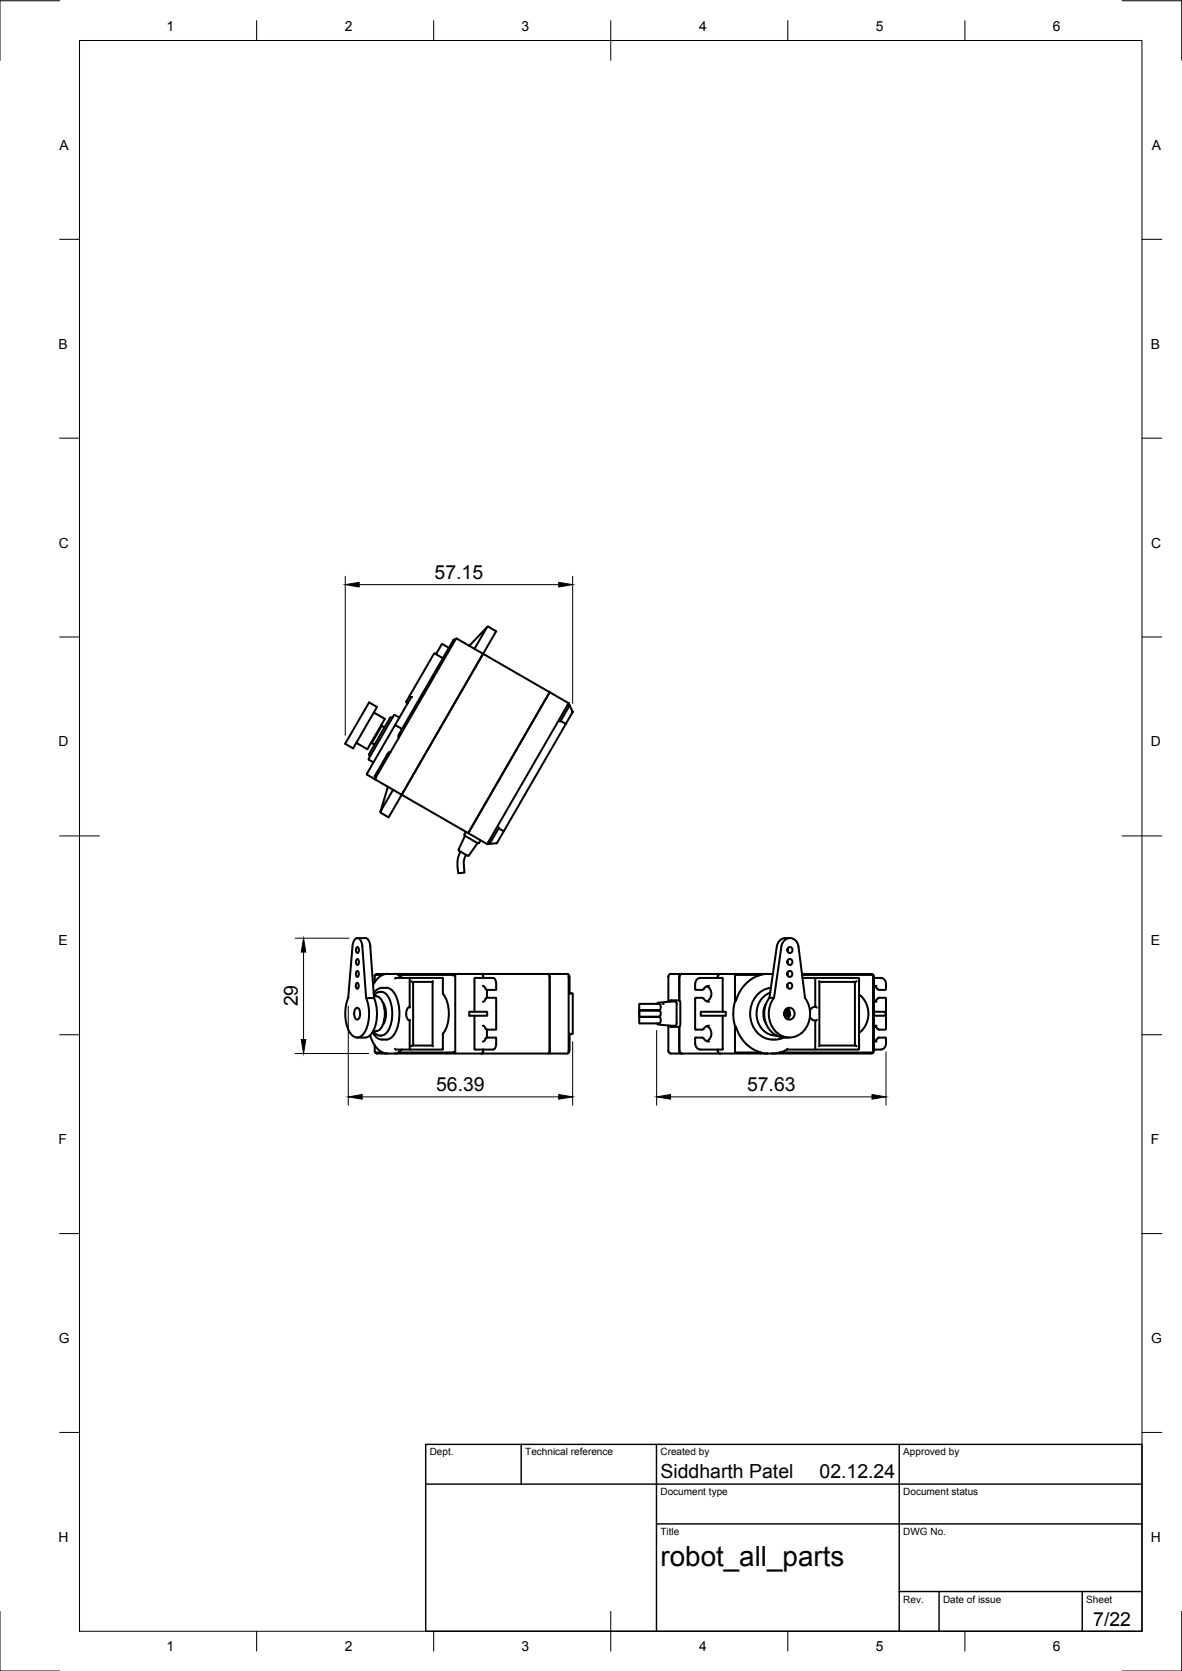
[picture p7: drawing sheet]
<svg xmlns="http://www.w3.org/2000/svg" width="297mm" height="420mm" viewBox="0 0 297 420" stroke-linecap="round" stroke-linejoin="round" font-family="sans-serif">
<!-- layer: Visible -->
<g fill="none" stroke="#000" stroke-width=".51">
<path d="M122.4 157.6h.3l2 1.1-23.8 41.1M92.8 176.6l1.9 1.2-6 10.4-2-1.2zM93.9 179.2l2.8 1.5-4.3 7.6-.1 .1-2.8-1.6M99.2 179.8l1.2 .6M99.3 179.8a1.73 1.73 0 0 0-1 1.2l-5 8.6a1.45 1.45 0 0 0-.6 1.4l1.2 .7M102.2 176.7l.2 .1M103 174.9l.3 .4M103.3 175.3l-11.1 19.3M103.6 175.2l-.3 .1M109 164.4l-6.3 11.1a1.19 1.19 0 0 0-.5 1.2M109 164.4l.3-.1 2 1.2M111 162.1l-1.3 2.2-.3 .1"/>
<path d="M111 162h.3l1.5 .9M114.4 160.9l-.3-.1-.1 .1-13.7 23.6-.2 .6 .2 .2M117.9 162.4l4.5-4.8-3.2 5.6M138.1 174.1l-20.1 34.8zM142.9 176.8l-20.1 34.8M143.1 177.3l-2.4 4.1M143.7 179h.2M143.9 179l-19 32.9M143.9 179l-1-2.2-28.2-16.2-20.4 35.1M92.2 194.5l.1 .3 1.9 1.1M93.4 186.8l.7 .4M94.2 195.9l6.7 3.9"/>
<path d="M94.3 195.4l.1 .1M94.3 195.7l-.1 .2M94.3 195.7l.1 .3M95.9 182.2v.3l-1 1.8-1.5 2.5-.2 .1M95.9 182.5l.7 .4M97.5 197.8l-1.9 6.3 3.2-5.5M98 180.5l-4.6 8a1.42 1.42 0 0 0-.6 1.4l.3 .2M98.1 189.2l-.3-.1-.4 .5-3.2 5.5 .1 .3M98.3 180.4l.3 .2M98.3 180.4l-.3 .1M99.3 182.3l1.7 1M100.9 199.8l-3.2 5.7-2-1.1"/>
<path d="M100.9 199.8l21.5 12.4M140.9 181.3l1.1 .6 .1 .3M95.6 204.1l.1 .2M115.3 213.6l.1 .3 2.1 1.3 .3-.1M115.7 214.1a6.9 6.9 0 0 0-.5 5.5l1.5-.2-.1-2.8 .5-1.7M116.8 210.1l3.3 1.9M116.8 210.2l-1.5 3.4M117.3 209.3l-.3 .1-.3 .4 .1 .3M118 208.9l-.3 .6M120 212l-2.2 3.1M120.4 211.9l-.3 .1M120.5 211.1l.1 .4-.2 .4"/>
<path d="M122.4 212.2h.1M122.8 211.6l-.3 .6M124.9 211.9l-2.5 .3M125.4 208l-.1 .2M126.4 208.9l-1.1-.7-2.4 4M126.7 208.8l-.3 .1M89.6 238.2l.2-.1a.95 .95 0 0 1 0 1.5 .95 .95 0 0 1-.2-1.4zM89.8 235.9h2M91.1 238l.9 13M91.1 238l-.3-1.1a1.02 1.02 0 0 0-1-1 1.02 1.02 0 0 0-1 1l-.2 1.1-1.1 12.9a10.3 10.3 0 0 0 .6 9 1.85 1.85 0 0 0 3.2 .1 10.2 10.2 0 0 0 .7-9.1M91.8 235.9a2.01 2.01 0 0 1 1.3 2.1M93 238l1 13"/>
<path d="M197.4 235.9h1.1M197.4 235.9a2.29 2.29 0 0 0-2.2 2.1l-1.8 12.9M197.9 238.5v.7M200.7 238a2.14 2.14 0 0 0-2.2-2.1 2.14 2.14 0 0 0-2.1 2.1l-1.9 12.9M200.7 238l1.6 12.9a6.4 6.4 0 0 1-2.4 9.7 5.4 5.4 0 0 1-6.7-5.5 6.6 6.6 0 0 1 1.3-4.2M89.5 253.5l.3-.1a1.86 1.86 0 0 1 0 3 1.93 1.93 0 0 1-.3-2.9zM89.6 247.2l.2-.1a.95 .95 0 0 1 0 1.5 .95 .95 0 0 1-.2-1.4zM89.6 244.2l.2-.1a.95 .95 0 0 1 0 1.5 .95 .95 0 0 1-.2-1.4zM89.6 241.2l.2-.1a.95 .95 0 0 1 0 1.5 .95 .95 0 0 1-.2-1.4zM92 251h2M93.8 259.3a2.15 2.15 0 0 0 2 1.1M94 250.3a2.05 2.05 0 0 1 1.9-.9 2.05 2.05 0 0 1 1.7 1.3 9.2 9.2 0 0 1-.4 8.9l-.9 .7-.5 .1"/>
<path d="M94 250.5a2.16 2.16 0 0 1 2.3 1.9 7 7 0 0 1-.9 6.5l-.4 .3-1.2 .1M94 250.9a10 10 0 0 1-.8 9.3l-1 .6-.5 .1M94.4 245.1h1.7M94.4 245.1l-.2 .2v1.7M96.2 252.1a5.3 5.3 0 0 1 0 5.6M96.6 253.5l.2 1.4-.2 1.4M97.1 248.4h-1.1a2.6 2.6 0 0 0-2.1 1.3M97.1 248.4a3.7 3.7 0 0 1 2.8 3.2 10.9 10.9 0 0 1-1.1 8.9 3.1 3.1 0 0 1-5.2-1M97.3 244.9a4.3 4.3 0 0 0-3.5 2.7M99.2 244.9l43.6 .1v19.8l-21.7 .1M99.2 244.9h-4.5l-.3 .2M99.2 244.9l1.1 .2"/>
<path d="M101 245.9l-.9-.7 14.3-.1v19.5h-14.3l.9-.7M103 253.2a2.19 2.19 0 0 0 0 3.4M103 256.4v7.3l.2 .2M103.2 245.9l-.2 .2v7.3M103.3 246.7l.3 .2M103.5 246.9h5.2M103.8 246.9v16M108.7 246.7v16.4M111.3 246.1v3.7M111.3 246.1l-.1-.2h-11.7l-.2 .2M111.3 249.8l.1 .1M111.4 249.9a9.2 9.2 0 0 1 0 9.9"/>
<path d="M111.4 259.8l-.1 .2M114.2 245.1l-.2 .2M117.9 254.4h4.5v1h-4.5zM119.2 255.4l.1 8.3 .1 .2M121.1 244.9l.3 .3v.7M121.3 251.9l.5-.3a.75 .75 0 0 1 .8-.7h2l.1 .2v7.7l-2.1 .1a1.23 1.23 0 0 1-1-.9l-.3-.1M121.3 247.9l.5 .3a.75 .75 0 0 0 .8 .7h2M122.5 258.9l-.2 .8 .2 1.2M122.5 248.9l-.2 .8 .2 1.2M124.6 248.9l.1-.2a3.2 3.2 0 0 0-.5-2.7l-4.9-.1-.1 8.5M137.8 244.9l.3 .7v18.6l-.3 .7M142.8 245l.2 .3"/>
<path d="M143 245.3h.1M143 245.3l.1 4.6M143.1 259.9l-.1 4.6M143.1 249.8h.6M143.1 259.8l.1 .1M143.2 249.9h-.1M143.7 249.7l.2 .2M143.9 250v9.8M143.9 259.8l-.2 .2h-.6M160.7 252.4h5a1.15 1.15 0 0 1 .1 1.6h-5.1zM160.7 255.7h5.1a.97 .97 0 0 1 .1 1.2 .97 .97 0 0 1-1.1 .4h-4.1zM165 254v.1"/>
<path d="M165 255.7h.1M165.1 257.3l.3 .3 3.1 .3M165.5 254v.1M165.5 255.7h.1M165.8 254.1a1.25 1.25 0 0 1 0 1.5M165.8 254.1h-5.1v1.6M165.8 254v.1M165.8 255.7h.1M165.8 255.6v.1M168 257.9v6.4M168 245.5v6.4M168.2 251.8l.4-.3h1.9l.3 .2 .2 .4-.1 5.9-.4 .2h-1.9l-.4-.3"/>
<path d="M168.5 251.8l-3.1 .3-.3 .3M168.5 257.9h.1M168.5 251.8h1.2l.4 .6M168.5 251.8h.1M170 252.4v4.9M170.1 257.3l-.4 .6h-1.2M170.7 245.6v6M170.7 258.2v6M171.3 244.9a.66 .66 0 0 0-.6 .7M176 245.9h5.5M176 245.9a1.42 1.42 0 0 0-1.3 1.5v1.3l.2 .2M176.1 254.4h6.3v1h-6.3z"/>
<path d="M177.6 258a2.12 2.12 0 0 1 0 3.8M177.6 248a2.12 2.12 0 0 1 0 3.8M178.2 251.9a2.3 2.3 0 0 1-1.6-1h-1.7l-.2 .2v7.6l.2 .2h1.1a1.39 1.39 0 0 0 1.4-.8l.8-.2M178.2 247.9a2.23 2.23 0 0 0-1.6 1h-1.7M181 244.9h-12.5l-.3 .1-.2 .5M181 244.9h11.9M181 244.9a.78 .78 0 0 0-.6 1M181.5 245.9l.1 8.5M181.6 255.4l-.1 8.5M184.7 258l.1 6.6h6.3a9.2 9.2 0 0 1-6-6M184.7 258l.4 .6M184.7 251.8a11.5 11.5 0 0 0 0 6.2"/>
<path d="M184.8 245.2l6.3-.1a9.6 9.6 0 0 0-6.3 6.7zM191.2 245.1h-.2M192.5 252.3a4.9 4.9 0 0 0 0 5.1M192.9 244.9l-1.7 .2M192.9 244.9h1.3M193.4 250.9h1.1M193.4 250.9a6.4 6.4 0 0 0 2.4 9.7l1.4 .3M193.6 249.6a5.7 5.7 0 0 0-3.5 5.5 5.7 5.7 0 0 0 4 5.2l.8 .1M193.7 248.4a6.6 6.6 0 0 0-4.5 9.6 5.8 5.8 0 0 0 7.8 2.9M197.1 254.5v.7M197.2 254.4l-.1 1M197.3 254.2l.1 .9-.2 .5"/>
<path d="M197.3 254.1a1.42 1.42 0 0 1 0 1.5M197.4 254a1.4 1.4 0 0 1-.1 1.8M197.4 253.9a1.36 1.36 0 0 1 0 1.9M197.4 255.9a1.35 1.35 0 0 0 .1-2.1 1.31 1.31 0 0 1-.1 2.1M197.6 253.7a1.44 1.44 0 0 1 2 .6 1.44 1.44 0 0 1-.8 2 1.47 1.47 0 0 1-1.6-.8 1.47 1.47 0 0 1 .4-1.8zM197.7 253.6a1.52 1.52 0 0 1-.1 2.5M197.8 244.9h.2M197.8 253.5a1.6 1.6 0 0 1 0 2.7M197.8 245.1h.1M197.9 247.5v.7M197.9 244.5v.7M197.9 241.5v.7"/>
<path d="M201.5 244.9h17.5a.65 .65 0 0 1 .6 .7v18.6a.65 .65 0 0 1-.6 .7h-25M201.6 245.1h17.8M201.7 245.9h14l.2 .2M203.5 255.7l.7 .8 .7 .1M204.9 253.1l.4 .3M204.9 256.6l.1 7.3M204.9 253.1l-.9 .4-.5 .6M205 245.9l-.1 7.2M205.3 256.4l-.4 .2M205.8 246.7l.1 .2M205.9 246.9v16M214.8 246.9v16"/>
<path d="M215.3 246.7l-.3 .2h-9.1M215.9 250.1a6.1 6.1 0 0 1 0 9.6M215.9 246.1v17.6M219.4 245.1l-.1 .2M219.4 245.2v19.4M219.6 254.4h2.9v1h-2.9M219.6 251.7l.7 .2M219.6 245.9h1.7a1.42 1.42 0 0 1 1.4 1.5v1.3l-.2 .2M219.7 251.8l1-.9h1.9l.1 7.8-.3 .2h-1.5l-1.2-.9M219.7 248l1.2 .9M220.3 257.9l-.7 .1M220.3 247.9l-.7 .2"/>
<path d="M220.9 248.9h1.5M89.7 260.9h2M93 260.4a5.9 5.9 0 0 0 4 4.5h.3M94.2 262.8v1.6l.2 .2M94.4 264.6l.3 .3h4.5M94.4 264.6h1.7M99.2 264.9h21.9M99.3 263.7l.2 .2h11.7M100.3 264.6l-1.1 .3M103.5 262.9h5.2M103.6 262.9l-.3 .2M111.3 260v3.7"/>
<path d="M111.3 263.7l-.1 .2M114 264.4l.2 .2M119.4 263.9h4.5M121.4 263.9v.6l-.3 .4M124.6 260.9h-2a1.23 1.23 0 0 0-1 .9l-.3 .1M124.6 260.9l.1 .2a3.2 3.2 0 0 1-.5 2.7l-.3 .1M143 264.5l-.2 .3M143 264.5h.1M168 264.3l.2 .5 .3 .1h12.5M170.7 264.2a.66 .66 0 0 0 .6 .7M174.9 260.9h1.1a1.12 1.12 0 0 1 1.2 .7l1 .3M174.9 260.9l-.2 .2a2.31 2.31 0 0 0 .9 2.7l.4 .1"/>
<path d="M176 263.9h5.5M180.4 263.9v.3a.66 .66 0 0 0 .6 .7M181 264.9h11.9M191 264.6l.2 .1M191.2 264.7l1.7 .2M192.9 264.9h1.1M194.9 260.4h.3M196 264.6h23.4M197.2 260.9h1.2M197.8 263.9h17.9M197.9 263.7v.1a5.7 5.7 0 0 1-3.9 1.1M205.9 262.9h9.1"/>
<path d="M205.9 262.9l-.1 .2M215 262.9l.3 .2M215.9 263.7l-.2 .2M219.3 264.4l.1 .2M219.6 261.7l.7 .2M220.9 260.9h1.5M220.9 260.9l-1.2 .9M222.5 260.9l.2 .2v1.3a1.45 1.45 0 0 1-1.4 1.5h-1.7"/>
<circle cx="198.6" cy="238.9" r=".69"/>
<circle cx="198.5" cy="247.9" r=".69"/>
<circle cx="198.5" cy="244.9" r=".69"/>
<circle cx="198.5" cy="241.9" r=".69"/>
</g>
<g fill="#000">
<circle cx="166.5" cy="252.4" r=".25"/>
<circle cx="198.1" cy="253.9" r=".25"/>
<circle cx="198.4" cy="255.2" r=".25"/>
</g>
<!-- layer: BORDER -->
<g fill="none" stroke="#000" stroke-width=".25">
<path d="M15 .2h-15v15M20 10.2h267v400h-267zM64.5 5.2v5M109 5.2v5M153.5 5.2v10M198 5.2v5M242.5 5.2v5M282 .2h15v15M15 60.2h5M287 60.2h5M15 110.2h5M287 110.2h5"/>
<path d="M15 160.2h5M287 160.2h5M15 210.2h10M282 210.2h10M15 260.2h5M287 260.2h5M15 310.2h5M287 310.2h5M15 360.2h5M287 360.2h5M0 405.2v15h15M64.5 410.2v5"/>
<path d="M109 410.2v5M153.5 405.2v10M198 410.2v5M242.5 410.2v5M297 405.2v15h-15"/>
</g>
<!-- layer: TITLEBLOCK -->
<path d="M107 363.2h180v47h-180zM107 373.2h180M131 363.2v10M165 363.2v47M226 363.2v47M165 383.2h122M226 400.2h61M236 400.2v10M272 400.2v10" fill="none" stroke="#000" stroke-width=".36"/>
<!-- layer: FD_Dimensions -->
<path d="M86.8 144.9v40M90.3 147h50.1M143.9 144.9v32M74.2 235.9h13.5M76.3 239.4v22M87.5 253v24.9M165 259.1v18.8M74.2 264.9h18.4M91 275.8h49.4M143.9 261.9v16M168.5 275.8h50.6M222.7 264.5v13.4" fill="none" stroke="#000" stroke-width=".25"/>
<path d="M86.8 147l3.5-.6v1.2zM140.4 146.4l3.5 .6-3.5 .6zM76.3 235.9l.6 3.5h-1.2zM75.7 261.4h1.2l-.6 3.5zM87.5 275.8l3.5-.6v1.2zM140.4 275.2l3.5 .6-3.5 .6zM165 275.8l3.5-.6v1.2zM219.1 275.2l3.6 .6-3.6 .6z" fill="#000" stroke="#000" stroke-width=".25"/>
<text font-size="7" x="166" y="393.7">robot_all_parts</text>
<g font-size="4.9">
<text x="109.2" y="145.5">57.15</text>
<text x="74.8" y="253.1" transform="rotate(-90 74.8 253.1)">29</text>
<text x="109.6" y="274.3">56.39</text>
<text x="187.7" y="274.3">57.63</text>
<text x="166" y="371.7">Siddharth Patel</text>
<text x="206" y="371.7">02.12.24</text>
<text x="274.7" y="408.8">7/22</text>
</g>
<g font-size="3.5">
<text x="41.9" y="7.7">1</text>
<text x="86.6" y="7.7">2</text>
<text x="131.1" y="7.7">3</text>
<text x="175.7" y="7.7">4</text>
<text x="220.1" y="7.7">5</text>
<text x="264.6" y="7.7">6</text>
<text x="15" y="37.7">A</text>
<text x="289.5" y="37.7">A</text>
<text x="14.7" y="87.7">B</text>
<text x="289.2" y="87.7">B</text>
<text x="14.8" y="137.7">C</text>
<text x="289.3" y="137.7">C</text>
<text x="14.7" y="187.7">D</text>
<text x="289.2" y="187.7">D</text>
<text x="14.7" y="237.7">E</text>
<text x="289.2" y="237.7">E</text>
<text x="14.7" y="287.7">F</text>
<text x="289.2" y="287.7">F</text>
<text x="14.8" y="337.7">G</text>
<text x="289.3" y="337.7">G</text>
<text x="14.7" y="387.7">H</text>
<text x="289.2" y="387.7">H</text>
<text x="41.9" y="415.2">1</text>
<text x="86.6" y="415.2">2</text>
<text x="131.1" y="415.2">3</text>
<text x="175.7" y="415.2">4</text>
<text x="220.1" y="415.2">5</text>
<text x="264.6" y="415.2">6</text>
</g>
<g font-size="2.5">
<text x="108" y="366">Dept.</text>
<text x="132" y="366">Technical reference</text>
<text x="166" y="366">Created by</text>
<text x="227" y="366">Approved by</text>
<text x="166" y="376">Document type</text>
<text x="227" y="376">Document status</text>
<text x="166" y="386">Title</text>
<text x="227" y="386">DWG No.</text>
<text x="227" y="403">Rev.</text>
<text x="237" y="403">Date of issue</text>
<text x="273" y="403">Sheet</text>
</g>
</svg>
